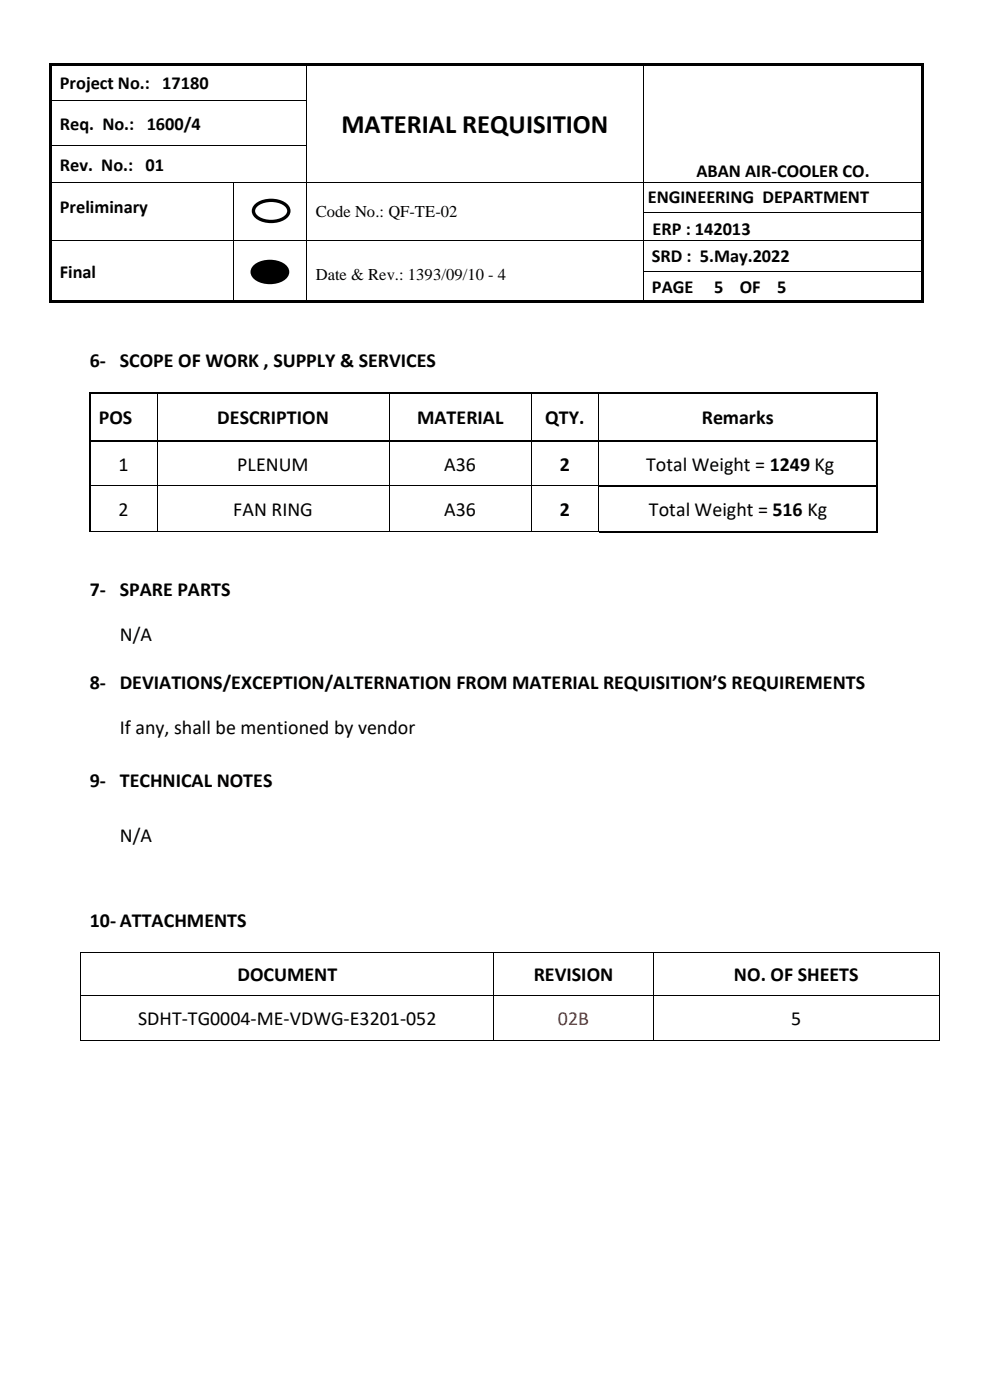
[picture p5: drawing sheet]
<svg xmlns="http://www.w3.org/2000/svg" width="210mm" height="297mm" viewBox="0 0 210 297" stroke-linecap="round" stroke-linejoin="round" font-family="sans-serif">
<g fill="#000">
<path d="M10.5 13.4h.5v.5h-.5zM11 13.4h54v.5h-54zM65 13.9h.2zM65 13.4h.5v.5h-.5zM65.5 13.4h70.9v.5h-70.9zM136.4 13.9h.2zM136.4 13.4h.5v.5h-.5zM136.9 13.4h58.6v.5h-58.6zM195.5 13.4h.5v.5h-.5zM10.5 38.6h.5v.2h-.5zM49.4 38.6h.1v.2h-.1zM65 21.3h.2v.5h-.2z"/>
<path d="M65 30.7h.2v.6h-.2zM65 38.6h.2v.2h-.2zM136.4 21.3h.2v.5h-.2zM136.4 30.7h.2v.6h-.2zM136.4 38.6h.2v.2h-.2zM195.5 38.6h.5v.2h-.5zM10.5 44.9h.5v.2h-.5zM10.5 50.9h.5v.2h-.5zM10.5 57.5h.5v.2h-.5zM49.4 44.9h.1v.2h-.1zM49.4 50.9h.1v.2h-.1zM49.4 57.5h.1v.2h-.1z"/>
<path d="M65 44.9h.2v.2h-.2zM65 50.9h.2v.2h-.2zM65 57.5h.2v.2h-.2zM136.4 44.9h.2v.2h-.2zM136.4 50.9h.2v.2h-.2zM136.4 57.5h.2v.2h-.2zM195.5 44.9h.5v.2h-.5zM195.5 50.9h.5v.2h-.5zM195.5 57.5h.5v.2h-.5zM10.5 63.8h.5v.5h-.5zM11 63.8h38.4v.5h-38.4zM49.4 63.8h.5v.5h-.5z"/>
<path d="M49.9 63.8h15.1v.5h-15.1zM65 63.8h.5v.5h-.5zM65.5 63.8h70.9v.5h-70.9zM136.4 63.8h.5v.5h-.5zM136.9 63.8h58.6v.5h-58.6zM195.5 63.8h.5v.5h-.5z"/>
</g>
<g fill="#000">
<path d="M10.5 13.9h.5v7.4h-.5z" fill-rule="evenodd"/>
<path d="M10.5 21.3h.5v.5h-.5z" fill-rule="evenodd"/>
<path d="M10.5 21.8h.5v8.9h-.5z" fill-rule="evenodd"/>
<path d="M10.5 30.7h.5v.6h-.5z" fill-rule="evenodd"/>
<path d="M10.5 31.3h.5v7.3h-.5z" fill-rule="evenodd"/>
<path d="M195.5 13.9h.5v7.4h-.5z" fill-rule="evenodd"/>
<path d="M195.5 21.3h.5v.5h-.5z" fill-rule="evenodd"/>
<path d="M195.5 21.8h.5v8.9h-.5z" fill-rule="evenodd"/>
<path d="M195.5 30.7h.5v.6h-.5z" fill-rule="evenodd"/>
<path d="M195.5 31.3h.5v7.3h-.5z" fill-rule="evenodd"/>
<path d="M10.5 38.8h.5v6.1h-.5z" fill-rule="evenodd"/>
<path d="M10.5 45.1h.5v5.8h-.5z" fill-rule="evenodd"/>
<path d="M10.5 51.1h.5v6.4h-.5z" fill-rule="evenodd"/>
<path d="M53.9 56.7a5.2 5.2 0 0 1 6.7 0 1.73 1.73 0 0 1-1 2.7 5.3 5.3 0 0 1-5.7-.7 1.46 1.46 0 0 1 0-2z" fill-rule="evenodd"/>
<path d="M195.5 38.8h.5v6.1h-.5z" fill-rule="evenodd"/>
<path d="M195.5 45.1h.5v5.8h-.5z" fill-rule="evenodd"/>
<path d="M195.5 51.1h.5v6.4h-.5z" fill-rule="evenodd"/>
<path d="M10.5 57.7h.5v6.1h-.5z" fill-rule="evenodd"/>
<path d="M195.5 57.7h.5v6.1h-.5z" fill-rule="evenodd"/>
</g>
<g fill="none" stroke="#000" stroke-width=".21">
<path d="M65.1 13.9v7.4M136.5 13.9v7.4M11 21.3h54M11 30.8h54M11 38.7h38.4M49.4 38.8v6.1M49.5 38.7h15.5M65.1 21.8v8.9M65.1 31.3v7.3M65.1 38.8v6.1M65.2 38.7h71.2M136.5 21.8v8.9"/>
<path d="M136.5 31.3v7.3M136.5 38.8v6.1M136.6 38.7h58.9M11 51h38.4M49.4 45.1v5.8M49.4 51.1v6.4M49.4 57.7v6.1M49.5 51h15.5M65.1 45.1v5.8M65.1 51.1v6.4M65.1 57.7v6.1M65.2 51h71.2"/>
<path d="M136.5 45.1v5.8M136.5 51.1v6.4M136.5 57.7v6.1M136.6 45h58.9M136.6 51h58.9M136.6 57.6h58.9"/>
</g>
<path d="M53.9 56.7a5.2 5.2 0 0 1 6.7 0 1.73 1.73 0 0 1-1 2.7 5.3 5.3 0 0 1-5.7-.7 1.46 1.46 0 0 1 0-2z" fill="none" stroke="#000" stroke-width=".71" stroke-linecap="butt"/>
<path d="M54.1 43.8a5.2 5.2 0 0 1 6.8 0 1.73 1.73 0 0 1-1 2.7 5.3 5.3 0 0 1-5.8-.8 1.46 1.46 0 0 1 0-1.9z" fill-rule="evenodd" fill="#fff"/>
<path d="M54.1 43.8a5.2 5.2 0 0 1 6.8 0 1.73 1.73 0 0 1-1 2.7 5.3 5.3 0 0 1-5.8-.8 1.46 1.46 0 0 1 0-1.9z" fill="none" stroke="#000" stroke-width=".71" stroke-linecap="butt"/>
<g fill="#000">
<path d="M18.9 83.3h.3v.3h-.3zM18.9 93.4h.3v.3h-.3zM33.3 83.3h.3v.3h-.3zM33.3 93.4h.3v.3h-.3zM82.5 83.3h.3v.3h-.3zM82.5 93.4h.3v.3h-.3zM112.6 83.3h.4v.3h-.4zM112.6 93.4h.4v.3h-.4zM126.9 83.3h.4v.3h-.4zM126.9 93.4h.4v.3h-.4zM185.9 83.3h.4v.3h-.4zM185.9 93.4h.4v.3h-.4z"/>
<path d="M18.9 103h.3v.3h-.3zM33.3 103h.1v.3h-.1zM33.3 112.6h.1v.2h-.1zM82.5 103h.1v.3h-.1zM82.5 112.6h.1v.2h-.1zM112.6 103h.2v.3h-.2zM112.6 112.6h.2v.2h-.2zM126.9 103h.2v.3h-.2zM126.9 112.6h.2v.2h-.2zM185.9 103h.4v.3h-.4zM185.9 112.6h.4v.4h-.4zM17.1 202h.1v.2h-.1z"/>
<path d="M17.1 211.1h.1v.1h-.1zM104.7 202h.2v.2h-.2zM104.7 211.1h.2v.1h-.2zM138.5 202h.2v.2h-.2zM138.5 211.1h.2v.1h-.2zM199.1 202h.2v.2h-.2zM199.1 211.1h.2v.1h-.2zM17.1 220.6h.1v.2h-.1zM104.7 220.6h.2v.2h-.2zM138.5 220.6h.2v.2h-.2zM199.1 220.6h.2v.2h-.2z"/>
</g>
<g fill="none" stroke="#000" stroke-width=".34">
<path d="M19 83.6v9.8M19 93.7v9.3M19.2 83.4h14.1M19.2 93.6h14.1M33.6 83.4h48.9M33.6 93.6h48.9M82.8 83.4h29.8M82.8 93.6h29.8M113 83.4h13.9M113 93.6h13.9M127.3 83.4h58.6M127.3 93.6h58.6"/>
<path d="M186.1 83.6v9.8M186.1 93.7v9.3M19 103.3v9.3M127.1 103.2h58.8M127.1 112.8h58.8M186.1 103.3v9.3"/>
</g>
<g fill="none" stroke="#000" stroke-width=".21">
<path d="M33.4 83.6v9.8M33.4 93.7v9.3M82.6 83.6v9.8M82.6 93.7v9.3M112.7 83.6v9.8M112.7 93.7v9.3M127 83.6v9.8M127 93.7v9.3M18.9 112.7h14.4M19.2 103.1h14.1M33.4 103.3v9.3M33.4 103.1h49.1"/>
<path d="M33.4 112.7h49.1M82.6 103.3v9.3M82.6 103.1h30M82.6 112.7h30M112.7 103.3v9.3M112.8 103.1h14.1M112.8 112.7h14.1M127 103.3v9.3M17.1 202.2v8.9M17.1 211.2v9.4M17.2 202.1h87.5M17.2 211.2h87.5"/>
<path d="M104.8 202.2v8.9M104.8 211.2v9.4M104.9 202.1h33.6M104.9 211.2h33.6M138.6 202.2v8.9M138.6 211.2v9.4M138.7 202.1h60.4M138.7 211.2h60.4M199.2 202.2v8.9M199.2 211.2v9.4M17.2 220.7h87.5M104.9 220.7h33.6"/>
<path d="M138.7 220.7h60.4"/>
</g>
<path d="M46.6 225.4h5.8v7.4h-5.8z" fill-rule="evenodd" fill="#fff"/>
<text font-size="5.6" x="72.4" y="28.3">MATERIAL REQUISITION</text>
<g font-size="4.2">
<text x="19" y="77.8">6- SCOPE OF WORK , SUPPLY &amp; SERVICES</text>
<text x="21" y="90">POS</text>
<text x="46.1" y="90">DESCRIPTION</text>
<text x="88.5" y="90">MATERIAL</text>
<text x="115.7" y="90">QTY.</text>
<text x="148.9" y="90">Remarks</text>
<text x="25.1" y="99.8">1</text>
<text x="50.3" y="99.8">PLENUM</text>
<text x="94.2" y="99.8">A36</text>
<text x="118.7" y="99.8">2</text>
<text x="137.1" y="99.8">Total Weight = 1249 Kg</text>
<text x="25.1" y="109.4">2</text>
<text x="49.5" y="109.4">FAN RING</text>
<text x="94.2" y="109.4">A36</text>
<text x="118.7" y="109.4">2</text>
<text x="137.7" y="109.4">Total Weight = 516 Kg</text>
<text x="19" y="126.5">7- SPARE PARTS</text>
<text x="25.4" y="135.9">N/A</text>
<text x="19" y="146.3">8- DEVIATIONS/EXCEPTION/ALTERNATION FROM MATERIAL REQUISITION’S REQUIREMENTS</text>
<text x="25.4" y="155.7">If any, shall be mentioned by vendor</text>
<text x="19.1" y="166.9">9- TECHNICAL NOTES</text>
<text x="25.4" y="178.7">N/A</text>
<text x="19.1" y="196.6">10- ATTACHMENTS</text>
<text x="50.4" y="208.1">DOCUMENT</text>
<text x="113.2" y="208.1">REVISION</text>
<text x="155.7" y="208.1">NO. OF SHEETS</text>
<text x="29.3" y="217.4">SDHT-TG0004-ME-VDWG-E3201-052</text>
<text x="167.8" y="217.4">5</text>
</g>
<text font-size="4.2" fill="#f00" x="118.4" y="217.4">02B</text>
<g font-size="3.9">
<text x="12.7" y="18.9">Project No.: 17180</text>
<text x="12.7" y="27.6">Req. No.: 1600/4</text>
<text x="12.7" y="36.2">Rev. No.: 01</text>
<text x="147.7" y="37.5">ABAN AIR-COOLER CO.</text>
<text x="12.7" y="45.1">Preliminary</text>
<text x="137.4" y="43.1">ENGINEERING DEPARTMENT</text>
<text x="138.4" y="49.8">ERP : 142013</text>
<text x="12.7" y="58.9">Final</text>
<text x="138.3" y="55.6">SRD : 5.May.2022</text>
<text x="138.3" y="62.1">PAGE</text>
<text x="151.5" y="62.1">5</text>
<text x="157" y="62.1">OF</text>
<text x="164.9" y="62.1">5</text>
</g>
<g font-size="3.5">
<text x="67" y="46.1">Code No.: QF-TE-02</text>
<text x="67" y="59.4">Date &amp; Rev.: 1393/09/10 - 4</text>
</g>
</svg>
